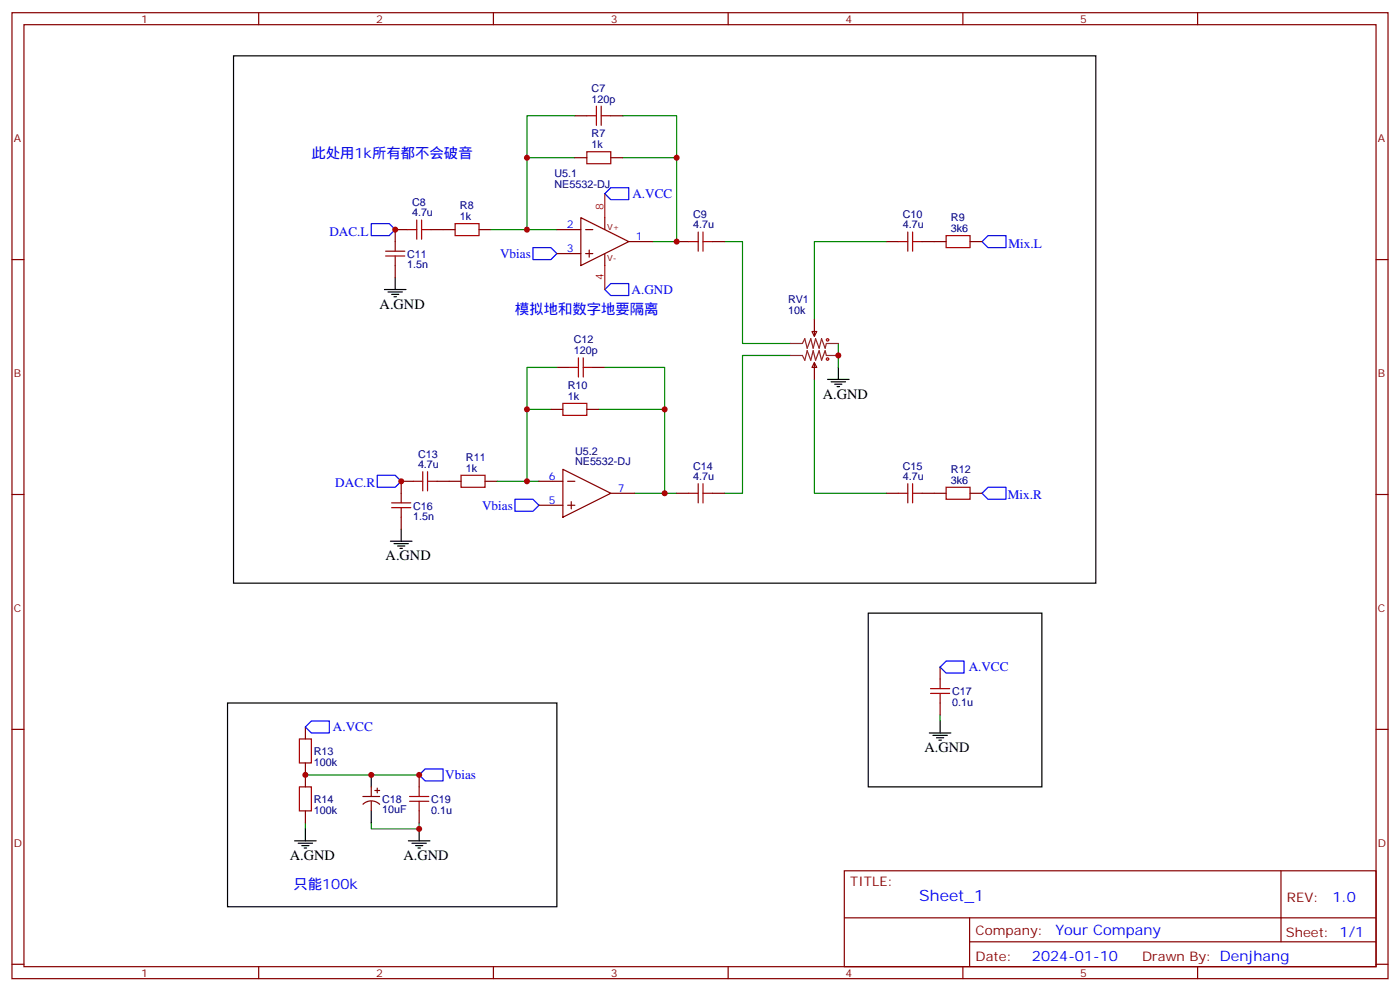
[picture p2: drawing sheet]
<svg xmlns="http://www.w3.org/2000/svg" width="412mm" height="292mm" viewBox="0 0 412 292" stroke-linecap="round" stroke-linejoin="round" font-family="sans-serif">
<g fill="none" stroke="#870000" stroke-width=".35">
<path d="M3.5 3.7h405.4v284.4h-405.4zM7.1 7.3h398.2v277.3h-398.2zM76.2 3.7v3.6M145.3 3.7v3.6M214.5 3.7v3.6M283.6 3.7v3.6M352.8 3.7v3.6M169.3 34.1h3.6M179.9 34.1h3.5M169.3 46.4h3.6M179.9 46.4h3.5M3.5 76.4h3.6"/>
<path d="M116.4 78.2v3.5M119.9 67.6h-3.5v3.5M127 67.6h7.1M141.1 67.6h3.5M164 67.6h7.1M164 74.6h7.1M171.1 64.1l14.1 7-14.1 7.1zM172.5 67.6h2.1M172.5 74.6h2.1M173.6 73.6v2.1M178.2 64.1v3.5M178.2 74.6v3.6"/>
<path d="M185.2 71.1h7.1M199.3 71.1h3.5M209.9 71.1h3.5M261.1 71.1h3.5M271.6 71.1h7.1M285.8 71.1h3.5M405.3 76.4h3.6M239.2 97.6h1.4l-.7 1.4zM239.9 94.1v4.9M164 108.2h3.6M174.6 108.2h3.6M239.9 106.8l.7 1.4h-1.4z"/>
<path d="M239.9 106.8v4.9M162.3 120.5h3.5M165.8 138.1l14.1 7.1-14.1 7.1zM172.9 120.5h3.5M3.5 145.6h3.6M118.2 152.3v3.5M121.7 141.7h-3.5v3.5M128.8 141.7h7M142.9 141.7h3.5M158.7 141.7h7.1M158.7 148.7h7.1M167.2 141.7h2.1"/>
<path d="M167.2 148.7h2.1M168.3 147.7v2.1M179.9 145.2h7.1M199.3 145.2h3.5M209.9 145.2h3.5M261.1 145.2h3.5M271.6 145.2h7.1M285.8 145.2h3.5M405.3 145.6h3.6M276.9 196.4v3.5M3.5 214.7h3.6M90 214v3.5"/>
<path d="M276.9 206.9v3.6M405.3 214.7h3.6M90 224.6v7M90 238.7v3.5M106.9 234.5h4.9M106.9 236.7a3.5 3.5 0 0 1 4.9 .1M109.4 231.6v2.9M109.4 235.9v2.8M110.4 232.7h1.4M111.1 232v1.4M123.5 228.1v3.5M123.5 238.7v3.5"/>
<path d="M248.7 256.3h156.6v28.3h-156.6zM377.3 256.4v20.8M248.7 270.2h156.5M285.6 277.2h119.6M285.6 270.2v14.1M3.5 283.8h3.6M76.2 284.6v3.5M145.3 284.6v3.5M214.5 284.6v3.5M283.6 284.6v3.5M352.8 284.6v3.5M405.3 283.8h3.6"/>
</g>
<g fill="none" stroke="#000" stroke-width=".35">
<path d="M68.8 16.4h254v155.3h-254zM113.2 85.2h6.4M114.3 85.9h4.2M115.4 86.6h2.1M116.1 87.3h.7M116.4 81.7v3.5M243.8 111.7h6.3M244.8 112.4h4.3M245.9 113.1h2.1M246.6 113.8h.7M246.9 108.2v3.5M115 159.3h6.4"/>
<path d="M118.2 155.8v3.5M116.1 160h4.2M117.1 160.7h2.1M117.8 161.4h.7M255.8 180.5h51.1v51.1h-51.1zM67 206.9h97v60h-97zM273.8 215.8h6.3M274.8 216.5h4.2M275.9 217.2h2.1M276.6 217.9h.7M276.9 212.2v3.6M109.4 228.1v3.5"/>
<path d="M109.4 238.7v3.5M86.8 247.5h6.3M87.8 248.2h4.3M88.9 248.9h2.1M89.6 249.6h.7M90 244v3.5M120.3 247.5h6.3M121.4 248.2h4.2M122.4 248.9h2.1M123.1 249.6h.7M123.5 244v3.5"/>
</g>
<g fill="none" stroke="#a10000" stroke-width=".35">
<path d="M172.9 34.1h2.8M175.7 31.3v5.6M177.1 34.1h2.8M177.1 31.3v5.6M172.9 44.7h7v3.5h-7zM113.6 75.4h5.6M113.6 73.9h5.6M116.4 71.1v2.8M116.4 75.4v2.8M119.9 67.6h2.9M122.8 64.8v5.6M124.2 67.6h2.8"/>
<path d="M124.2 64.8v5.6M134.1 65.8h7v3.6h-7zM202.8 71.1h2.9M205.7 68.3v5.6M207.1 71.1h2.8M207.1 68.3v5.6M264.6 71.1h2.8M267.4 68.3v5.6M268.8 68.3v5.6M268.8 71.1h2.8M278.7 69.4h7.1v3.5h-7.1zM165.8 118.7h7.1v3.6h-7.1z"/>
<path d="M167.6 108.2h2.8M170.4 105.3v5.7M171.8 108.2h2.8M171.8 105.3v5.7M124.5 138.9v5.6M125.9 138.9v5.6M135.8 139.9h7.1v3.5h-7.1zM115.4 149.4h5.6M115.4 148h5.6M118.2 145.2v2.8M118.2 149.4v2.9M121.7 141.7h2.8"/>
<path d="M125.9 141.7h2.9M202.8 145.2h2.9M205.7 142.4v5.6M207.1 145.2h2.8M207.1 142.4v5.6M264.6 145.2h2.8M267.4 142.4v5.6M268.8 145.2h2.8M268.8 142.4v5.6M278.7 143.4h7.1v3.6h-7.1zM276.9 199.9v2.8M88.2 217.5h3.5v7.1h-3.5z"/>
<path d="M274.1 204.1h5.7M274.1 202.7h5.7M276.9 204.1v2.8M88.2 231.6h3.5v7.1h-3.5zM120.6 235.9h5.7M120.6 234.5h5.7M123.5 231.6v2.9M123.5 235.9v2.8"/>
<circle cx="243.8" cy="100" r=".35"/>
<circle cx="243.8" cy="105.7" r=".35"/>
</g>
<path d="M179.9 55.2h5.3v3.6h-5.3l-1.7-1.8zM109.4 65.8h5.3l1.7 1.8-1.7 1.8h-5.3zM157 72.9h5.3l1.7 1.7-1.7 1.8h-5.3zM291 69.4h5.3v3.5h-5.3l-1.7-1.8zM178.2 85.2l1.7-1.7h5.3v3.5h-5.3zM111.1 139.9h5.3l1.8 1.8-1.8 1.7h-5.3zM151.7 147h5.3l1.7 1.7-1.7 1.8h-5.3zM291 143.4h5.3v3.6h-5.3l-1.7-1.8zM278.7 194.6h5.3v3.5h-5.3l-1.8-1.7zM90 214l1.7-1.8h5.3v3.6h-5.3zM125.2 226.3h5.3v3.6h-5.3l-1.7-1.8z" fill="none" stroke="#00f" stroke-width=".35"/>
<g fill="none" stroke="#008700" stroke-width=".35">
<path d="M169.3 34.1h-14.1v12.3M183.4 34.1h15.9v12.3M169.3 46.4h-14.1v21.2M183.4 46.4h15.9v24.7h-7M144.6 67.6h19.4M213.4 71.1h5.3v30h14.1M261.1 71.1h-21.2v23M164 108.2h-8.8v12.3M178.2 108.2h17.6v12.3M232.8 104.6h-14.1v40.6h-5.3M239.9 111.7v33.5h21.2M246.9 101.1v7.1"/>
<path d="M162.3 120.5h-7.1v21.2M176.4 120.5h19.4v24.7h-8.8M146.4 141.7h12.3M195.8 145.2h3.5M276.9 210.5v1.7M90 228.1h33.5M90 242.2v1.8M109.4 242.2v1.8h14.1v-1.8"/>
</g>
<path d="M232.8 101.1h3.6l.7-1.4 .7 2.8 1-2.8 .7 2.8 .7-2.8 1.1 2.8 .7-2.8 1.1 2.8 .3-1.4h3.5M232.8 104.6h3.6l.7 1.4 .7-2.8 1 2.8 .7-2.8 .7 2.8 1.1-2.8 .7 2.8 1.1-2.8 .3 1.4h3.5" fill="none" stroke="#8c2424" stroke-width=".35"/>
<path d="M178.2 57v7.1M178.2 78.2v7" fill="none" stroke="#f00" stroke-width=".35"/>
<g fill="#c00">
<circle cx="118.2" cy="141.7" r=".88"/>
<circle cx="116.4" cy="67.6" r=".88"/>
<circle cx="123.5" cy="228.1" r=".88"/>
<circle cx="123.5" cy="244" r=".88"/>
<circle cx="90" cy="228.1" r=".88"/>
<circle cx="109.4" cy="228.1" r=".88"/>
<circle cx="246.9" cy="104.6" r=".88"/>
<circle cx="195.8" cy="145.2" r=".88"/>
<circle cx="199.3" cy="71.1" r=".88"/>
<circle cx="155.2" cy="67.6" r=".88"/>
<circle cx="155.2" cy="46.4" r=".88"/>
<circle cx="199.3" cy="46.4" r=".88"/>
<circle cx="155.2" cy="141.7" r=".88"/>
<circle cx="155.2" cy="120.5" r=".88"/>
<circle cx="195.8" cy="120.5" r=".88"/>
</g>
<text font-size="4.6" fill="#00f" x="270.8" y="265.4">Sheet_1</text>
<g font-size="4.2" fill="#00f">
<text x="91.7" y="46.4">此处用1k所有都不会破音</text>
<text x="151.7" y="92.3">模拟地和数字地要隔离</text>
<text x="86.4" y="261.6">只能100k</text>
<text x="392.5" y="265.6">1.0</text>
<text x="310.9" y="275.2">Your Company</text>
<text x="304" y="283">2024-01-10</text>
</g>
<g font-size="4.2">
<text x="111.8" y="90.9">A.GND</text>
<text x="242.4" y="117.3">A.GND</text>
<text x="113.6" y="165">A.GND</text>
<text x="272.3" y="221.4">A.GND</text>
<text x="85.4" y="253.2">A.GND</text>
<text x="118.9" y="253.2">A.GND</text>
</g>
<g font-size="3.9" fill="#00f">
<text x="186.3" y="58.3">A.VCC</text>
<text x="97" y="69.4">DAC.L</text>
<text x="147.3" y="75.9">Vbias</text>
<text x="297.1" y="72.9">Mix.L</text>
<text x="186.1" y="86.5">A.GND</text>
<text x="98.8" y="143.4">DAC.R</text>
<text x="142" y="150">Vbias</text>
<text x="296.9" y="147">Mix.R</text>
<text x="285.3" y="197.6">A.VCC</text>
<text x="98.1" y="215.3">A.VCC</text>
<text x="131.2" y="229.4">Vbias</text>
</g>
<g font-size="3.9" fill="#800">
<text x="250.5" y="260.9">TITLE:</text>
<text x="379.1" y="265.6">REV:</text>
<text x="287.4" y="275.1">Company:</text>
<text x="378.7" y="275.7">Sheet: 1/1</text>
<text x="287.4" y="282.8">Date:</text>
<text x="336.4" y="282.9">Drawn By: Denjhang</text>
</g>
<g font-size="3.2" fill="#800">
<text x="41.6" y="6.7">1</text>
<text x="110.8" y="6.7">2</text>
<text x="179.9" y="6.7">3</text>
<text x="249.1" y="6.7">4</text>
<text x="318.2" y="6.7">5</text>
<text x="4.1" y="41.8">A</text>
<text x="405.9" y="41.8">A</text>
<text x="4.1" y="111">B</text>
<text x="405.9" y="111">B</text>
<text x="4.1" y="180.1">C</text>
<text x="405.9" y="180.1">C</text>
<text x="4.1" y="249.3">D</text>
<text x="405.9" y="249.3">D</text>
<text x="41.6" y="287.5">1</text>
<text x="110.8" y="287.5">2</text>
<text x="179.9" y="287.5">3</text>
<text x="249.1" y="287.5">4</text>
<text x="318.2" y="287.5">5</text>
</g>
<g font-size="3.2" fill="#000080">
<text x="174.3" y="27">C7</text>
<text x="174.3" y="30.2">120p</text>
<text x="174.3" y="40.4">R7</text>
<text x="174.3" y="43.6">1k</text>
<text x="163.3" y="52.1">U5.1</text>
<text x="163.3" y="55.2">NE5532-DJ</text>
<text x="121.4" y="63.7">4.7u</text>
<text x="121.4" y="60.6">C8</text>
<text x="135.5" y="64.8">1k</text>
<text x="135.5" y="61.6">R8</text>
<text x="204.2" y="64.2">C9</text>
<text x="265.9" y="64.2">C10</text>
<text x="280.1" y="65.1">R9</text>
<text x="204.2" y="67.2">4.7u</text>
<text x="265.9" y="67.2">4.7u</text>
<text x="280.1" y="68.3">3k6</text>
<text x="119.9" y="75.9">C11</text>
<text x="119.9" y="79">1.5n</text>
<text x="232.1" y="89.2">RV1</text>
<text x="232.1" y="92.3">10k</text>
<text x="169" y="101.1">C12</text>
<text x="169" y="104.3">120p</text>
<text x="167.2" y="117.7">1k</text>
<text x="167.2" y="114.5">R10</text>
<text x="123.1" y="137.8">4.7u</text>
<text x="123.1" y="134.7">C13</text>
<text x="137.2" y="135.7">R11</text>
<text x="169.4" y="137">NE5532-DJ</text>
<text x="169.4" y="133.8">U5.2</text>
<text x="137.2" y="138.9">1k</text>
<text x="204.2" y="141.3">4.7u</text>
<text x="204.2" y="138.3">C14</text>
<text x="265.9" y="141.3">4.7u</text>
<text x="265.9" y="138.3">C15</text>
<text x="280.1" y="142.4">3k6</text>
<text x="280.1" y="139.2">R12</text>
<text x="121.7" y="153">1.5n</text>
<text x="121.7" y="150">C16</text>
<text x="280.5" y="207.7">0.1u</text>
<text x="280.5" y="204.5">C17</text>
<text x="92.4" y="225.4">100k</text>
<text x="92.4" y="222.2">R13</text>
<text x="92.4" y="239.5">100k</text>
<text x="92.4" y="236.3">R14</text>
<text x="112.5" y="239.5">10uF</text>
<text x="112.5" y="236.3">C18</text>
<text x="127" y="239.5">0.1u</text>
<text x="127" y="236.3">C19</text>
</g>
<g font-size="3.2" fill="#f00">
<text x="177.8" y="61.9" transform="rotate(-90 177.8 61.9)">8</text>
<text x="177.8" y="82.3" transform="rotate(-90 177.8 82.3)">4</text>
</g>
<g font-size="3.2" fill="#00f">
<text x="167" y="67.2">2</text>
<text x="187.3" y="70.8">1</text>
<text x="167" y="74.3">3</text>
<text x="161.7" y="141.3">6</text>
<text x="161.7" y="148.4">5</text>
<text x="182" y="144.9">7</text>
</g>
<g font-size="2.5" fill="#800">
<text x="178.9" y="67.6">V+</text>
<text x="178.9" y="76.8">V-</text>
</g>
</svg>
